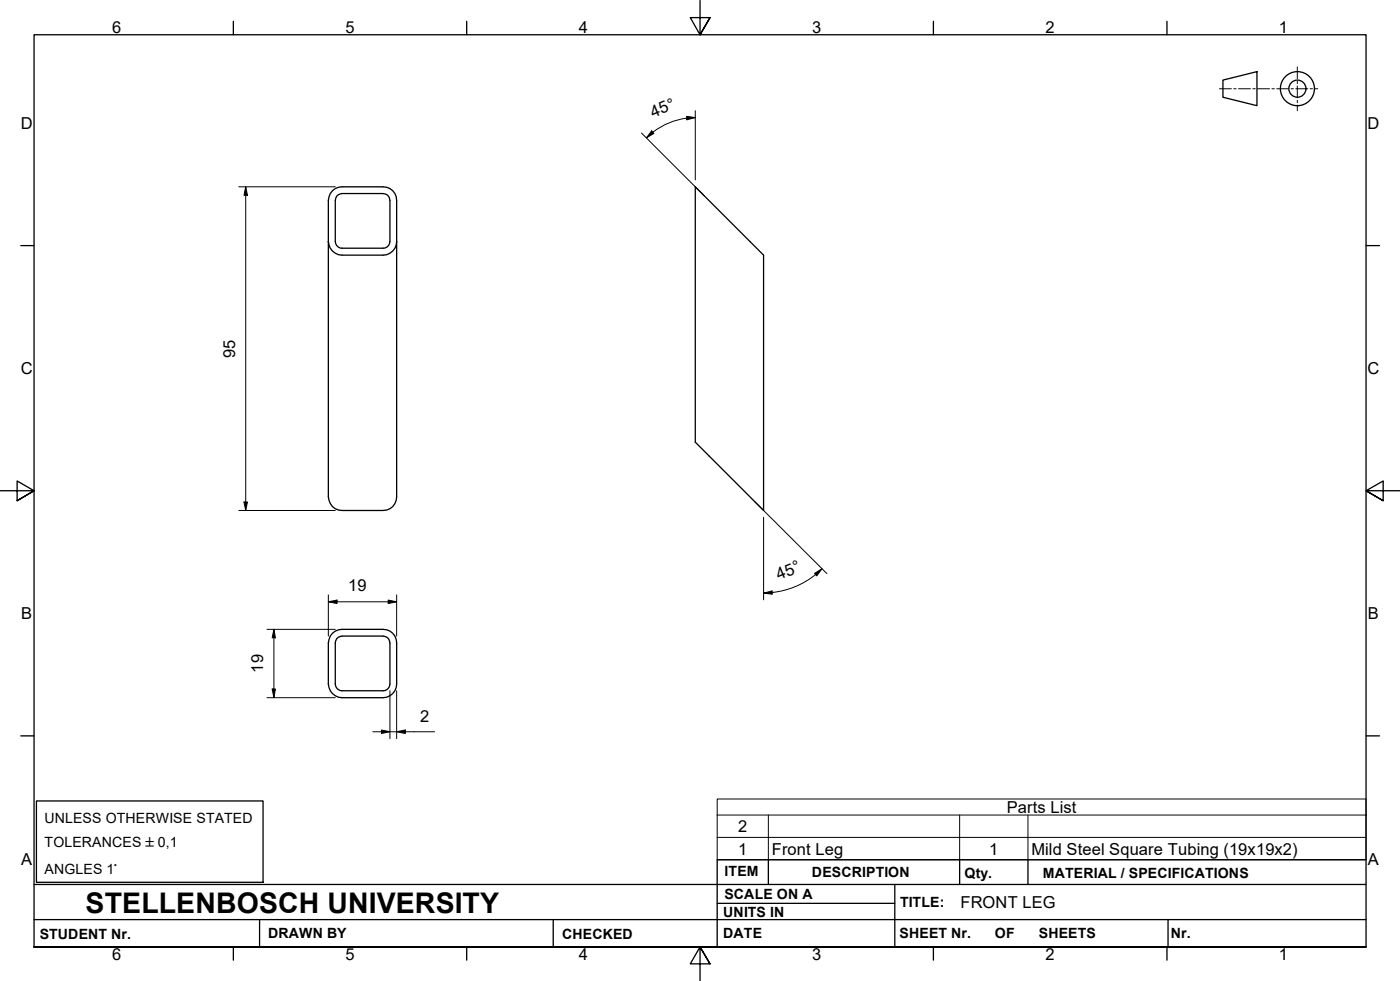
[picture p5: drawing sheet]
<svg xmlns="http://www.w3.org/2000/svg" width="410mm" height="287mm" viewBox="0 0 410 287" stroke-linecap="round" stroke-linejoin="round" font-family="sans-serif">
<!-- layer: Visible Edges(ISO) -->
<path d="M97.3 55.8l.9-.6 1.9-.5h12a3.9 3.9 0 0 1 4 4v86.7a3.9 3.9 0 0 1-4 4h-12a4 4 0 0 1-4-4v-86.7l.6-2zM99 57l1.1-.3h12a2 2 0 0 1 2.1 2v12a2 2 0 0 1-2.1 2h-12a2 2 0 0 1-1.9-2v-12l.4-1.2zM203.6 54.7l20 20v74.7l-20-20zM96.1 70.7a4.1 4.1 0 0 0 4 4h12a4 4 0 0 0 4-4M97.3 185.4l.9-.7 1.9-.5h12a3.9 3.9 0 0 1 4 4v12a4 4 0 0 1-4 4h-12a4.1 4.1 0 0 1-4-4v-12l.6-2zM98.6 187l.4-.4 1.1-.4h12a2 2 0 0 1 2.1 2v12a2 2 0 0 1-2.1 2h-12a2 2 0 0 1-1.9-2v-12z" fill="none" stroke="#000" stroke-width=".38"/>
<!-- layer: Symbols(ISO) -->
<path d="M210 238.6v-4.7h190v4.7M210 238.6v13.1h190v-13.1M210 238.6h190M225 238.6v13.1M281 238.6v13.1M301 238.6v13.1M210 245.1h190" fill="none" stroke="#000" stroke-width=".29"/>
<!-- layer: Border_0 -->
<g fill="none" stroke="#000" stroke-width=".38">
<path d="M68.3 6.2v4M136.7 6.2v4M205 .1v10.1l-2.9-5h5.8l-2.9 5 2.9-5M273.3 6.2v4M341.7 6.2v4M6.1 71.9h3.9M400 71.9h3.9M0 143.7h10l-5-2.9v5.8l5-2.9-5 2.9M410 143.7h-10l5-2.9v5.8l-5-2.9 5 2.9M6.1 215.4h3.9M400 215.4h3.9M10 277.2v-267h390v267h-390h390"/>
<path d="M68.3 277.2v3.9M136.7 277.2v3.9M273.3 277.2v3.9M341.7 277.2v3.9M207.9 282.1l-2.9-4.9 2.9 4.9h-5.8l2.9-4.9v10"/>
</g>
<!-- layer: Sketch Geometry(ISO) -->
<g fill="none" stroke="#000" stroke-width=".38">
<path d="M358.1 23.4l9.9-2.4v9.9l-9.9-2.4zM10.7 234.5h66.3v23.8h-66.3zM10 258.9h390M225 251.7v7.2M262 258.9v18.3M281 251.7v7.2M301 251.7v7.2M400 251.7h-190v25.5M10 277.2h390M10 269.2h390M76 269.2v8M162 269.2v8"/>
<path d="M210 264.4h52M342 269.2v8"/>
<circle cx="379.9" cy="26" r="5"/>
<circle cx="379.9" cy="26" r="2.51"/>
</g>
<g fill="none" stroke="#000" stroke-width=".29">
<path d="M379.9 19.6v3.5M357.1 26h3.5M361.3 26h.6M362.6 26h3.5M366.8 26h.7M368.2 26h3.5M372.4 26h.7M373.8 26h3.5M378 26h.7M379.4 26h3.5M379.9 23.8v.7M379.9 25.2v3.5"/>
<path d="M379.9 29.4v.6M379.9 30.7v1.7M383.6 26h.7M385 26h.8"/>
</g>
<!-- layer: Dimensions(ISO) -->
<g fill="none" stroke="#000" stroke-width=".29">
<path d="M187.8 38.9l18.4 18.4M190.8 38.3l.7 .8-2.2 1.2zM191.1 38.7l-1.8 1.6M201 34.1l2.6 .3-2.5 .7zM201.1 34.6a20.2 20.2 0 0 0-9.9 4.1M203.6 34.4l-2.5 .2M203.6 32.4v20.3M69.9 54.7h28.3M71.9 54.7l.6 2.5h-1.1zM71.9 54.7v94.7M69.9 149.4h28.3M71.4 147h1.1l-.6 2.4z"/>
<path d="M221 146.8l21.1 21.1M223.6 151.4v24.2M96.1 176.2l2.6-.5v1zM96.1 176.2h20M96.1 174.1v12.1M113.7 175.7l2.4 .5-2.4 .5zM116.1 174.1v12.1M223.6 173.6l2.5-.6v.9zM226.1 173.5l-2.5 .1M238.5 167.8l2.2-1.3-1.6 2zM238.8 168.2a24.2 24.2 0 0 1-12.7 5.2M240.7 166.5l-1.9 1.7"/>
<path d="M78.2 184.2h20M80.2 184.2l.4 2.5h-.9zM80.2 184.2v20M78.2 204.2h20M79.7 201.7h.9l-.4 2.5zM109.2 214.2h18.1M111.7 213.7l2.5 .5-2.5 .5zM114.2 202.2v14M116.1 214.2l2.6-.5v1zM116.1 202.2v14"/>
</g>
<path d="M190.8 38.3l.7 .8-2.2 1.2zM201 34.1l2.6 .3-2.5 .7zM71.9 54.7l.6 2.5h-1.1zM71.4 147h1.1l-.6 2.4zM96.1 176.2l2.6-.5v1zM113.7 175.7l2.4 .5-2.4 .5zM223.6 173.6l2.5-.6v.9zM238.5 167.8l2.2-1.3-1.6 2zM80.2 184.2l.4 2.5h-.9zM79.7 201.7h.9l-.4 2.5zM111.7 213.7l2.5 .5-2.5 .5zM116.1 214.2l2.6-.5v1z" fill="#000"/>
<text font-size="8.3" x="25.1" y="267.2">STELLENBOSCH UNIVERSITY</text>
<g font-size="4.8">
<text x="32.8" y="9.7">6</text>
<text x="101.2" y="9.7">5</text>
<text x="169.5" y="9.7">4</text>
<text x="237.8" y="9.7">3</text>
<text x="306.1" y="9.7">2</text>
<text x="374.5" y="9.7">1</text>
<text x="191.3" y="34.6" transform="rotate(-23 191.3 34.6)">45°</text>
<text x="6.1" y="37.8">D</text>
<text x="400.4" y="37.8">D</text>
<text x="68.8" y="104.8" transform="rotate(-90 68.8 104.8)">95</text>
<text x="6.1" y="109.6">C</text>
<text x="400.4" y="109.6">C</text>
<text x="102" y="173.1">19</text>
<text x="228" y="169.8" transform="rotate(-23 228 169.8)">45°</text>
<text x="6.2" y="181.3">B</text>
<text x="400.5" y="181.3">B</text>
<text x="77.1" y="196.9" transform="rotate(-90 77.1 196.9)">19</text>
<text x="123" y="211.2">2</text>
<text x="294.8" y="238">Parts List</text>
<text x="216.2" y="243.6">2</text>
<text x="216.2" y="250.1">1</text>
<text x="226" y="250.1">Front Leg</text>
<text x="289.6" y="250.1">1</text>
<text x="302" y="250.2">Mild Steel Square Tubing (19x19x2)</text>
<text x="6.2" y="253.1">A</text>
<text x="400.5" y="253.1">A</text>
<text x="281.2" y="265.8">FRONT LEG</text>
<text x="32.8" y="281.1">6</text>
<text x="101.2" y="281.1">5</text>
<text x="169.5" y="281.1">4</text>
<text x="237.8" y="281.1">3</text>
<text x="306.1" y="281.1">2</text>
<text x="374.5" y="281.1">1</text>
</g>
<g font-size="4.1">
<text x="13" y="240.9">UNLESS OTHERWISE STATED</text>
<text x="13" y="247.8">TOLERANCES ±0,1</text>
<text x="13" y="256">ANGLES 1°</text>
<text x="212.2" y="256.5">ITEM</text>
<text x="237.7" y="256.7">DESCRIPTION</text>
<text x="282.4" y="256.9">Qty.</text>
<text x="305.4" y="256.9">MATERIAL / SPECIFICATIONS</text>
<text x="212.1" y="263">SCALE ON A</text>
<text x="211.8" y="268.4">UNITS IN</text>
<text x="263.5" y="265.6">TITLE:</text>
<text x="11.6" y="274.8">STUDENT Nr.</text>
<text x="78.5" y="274.6">DRAWN BY</text>
<text x="164.6" y="274.8">CHECKED</text>
<text x="211.8" y="274.6">DATE</text>
<text x="263.4" y="274.6">SHEET Nr.</text>
<text x="291.3" y="274.6">OF</text>
<text x="304.2" y="274.6">SHEETS</text>
<text x="342.8" y="274.5">Nr.</text>
</g>
</svg>
